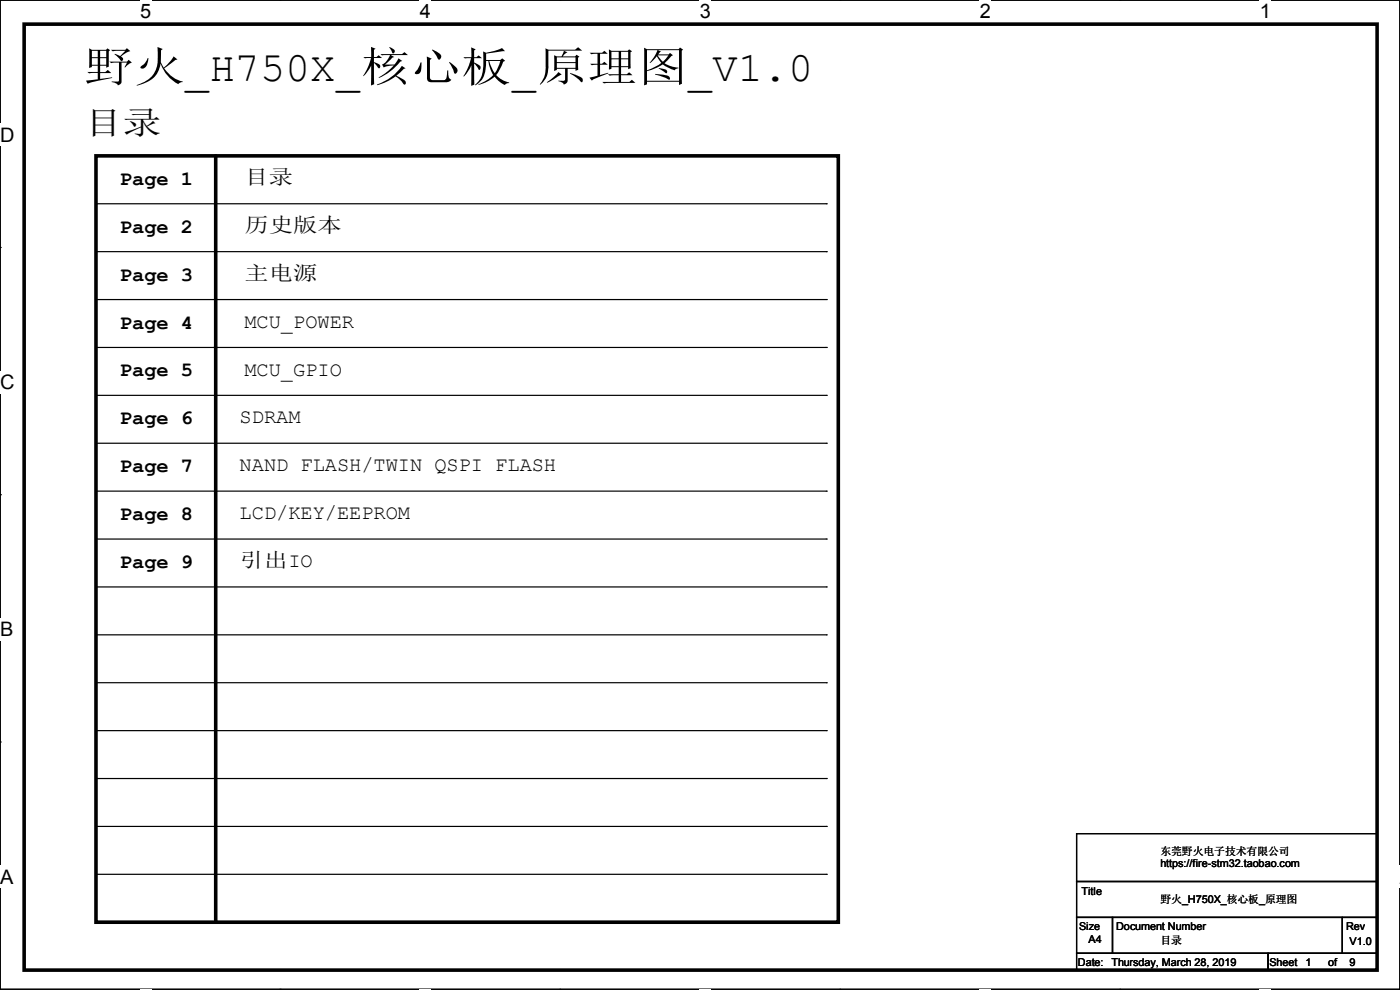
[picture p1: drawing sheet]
<svg xmlns="http://www.w3.org/2000/svg" width="297mm" height="210mm" viewBox="0 0 297 210" stroke-linecap="round" stroke-linejoin="round" font-family="sans-serif">
<path d="M0 0h297v209.8h-297z" fill="none" stroke="#000" stroke-width=".25"/>
<g fill="#fff">
<path d="M29.7 0h2.4v4.8h-2.4z"/>
<path d="M29.7 209.8h2.4v.2h-2.4z"/>
</g>
<path d="M59.4 0h.1M59.4 209.8h.1" fill="none" stroke="#000" stroke-width=".25"/>
<g fill="#fff">
<path d="M89.1 0h2.3v4.8h-2.3z"/>
<path d="M89.1 209.8h2.3v.2h-2.3z"/>
</g>
<path d="M118.8 0h.1M118.8 209.8h.1" fill="none" stroke="#000" stroke-width=".25"/>
<g fill="#fff">
<path d="M148.5 0h2.3v4.8h-2.3z"/>
<path d="M148.5 209.8h2.3v.2h-2.3z"/>
</g>
<path d="M178.2 0h.1M178.2 209.8h.1" fill="none" stroke="#000" stroke-width=".25"/>
<g fill="#fff">
<path d="M207.9 0h2.3v4.8h-2.3z"/>
<path d="M207.9 209.8h2.3v.2h-2.3z"/>
</g>
<path d="M237.6 0h.1M237.6 209.8h.1" fill="none" stroke="#000" stroke-width=".25"/>
<g fill="#fff">
<path d="M267.3 0h2.3v4.8h-2.3z"/>
<path d="M267.3 209.8h2.3v.2h-2.3z"/>
<path d="M0 26.2h3.1v4.8h-3.1z"/>
<path d="M0 78.7h3.1v4.7h-3.1z"/>
</g>
<path d="M0 52.5h.1M297 52.5h.1" fill="none" stroke="#000" stroke-width=".25"/>
<path d="M0 131.1h2.9v4.8h-2.9z" fill="#fff"/>
<path d="M0 104.9h.1M297 104.9h.1" fill="none" stroke="#000" stroke-width=".25"/>
<g fill="#fff">
<path d="M0 183.6h2.9v4.7h-2.9z"/>
<path d="M296.9 183.6h.1v4.7h-.1z"/>
</g>
<g fill="none" stroke="#000" stroke-width=".25">
<path d="M20.4 43.2h154.9M20.4 53.4h154.9M175.3 43.2h.1M175.3 53.4h.1M20.4 73.7h154.9M20.4 63.5h154.9M175.3 73.7h.1M175.3 63.5h.1M20.4 94h154.9M20.4 83.9h154.9M175.3 94h.1M175.3 83.9h.1"/>
<path d="M20.4 114.3h154.9M20.4 104.2h154.9M175.3 114.3h.1M175.3 104.2h.1M20.4 124.5h154.9M20.4 134.7h154.9M175.3 124.5h.1M175.3 134.7h.1M0 157.4h.1M20.4 144.8h154.9M20.4 155h154.9M175.3 144.8h.1"/>
<path d="M175.3 155h.1M297 157.4h.1M20.4 165.1h154.9M20.4 175.3h154.9M175.3 165.1h.1M175.3 175.3h.1M228.4 176.8h63.7v10.2h-63.7zM20.4 185.5h154.9M175.3 185.5h.1M228.4 187h63.7v7.6h-63.7zM228.4 194.6h7.6v7.6h-7.6zM236 194.6h48.8v7.6h-48.8z"/>
<path d="M284.8 194.6h7.3v7.6h-7.3zM228.4 202.2h40.6v3.6h-40.6zM269 202.2h23.1v3.6h-23.1z"/>
</g>
<path d="M5.1 5.1h287v200.7h-287zM20.4 33.1h157.4v162.5h-157.4zM45.8 33.1v162.5" fill="none" stroke="#000" stroke-width=".76"/>
<circle cx="45.8" cy="195.6" r=".38" fill="#000"/>
<text font-size="8.9" x="17.8" y="17.3">野火_H750X_核心板_原理图_V1.0</text>
<text font-size="6.9" x="17.8" y="28.4">目录</text>
<g font-size="4.3">
<text x="25.4" y="39.2">Page 1</text>
<text x="51.9" y="39">目录</text>
<text x="25.4" y="49.4">Page 2</text>
<text x="51.9" y="49.2">历史版本</text>
<text x="25.4" y="59.5">Page 3</text>
<text x="51.9" y="59.3">主电源</text>
<text x="25.4" y="69.7">Page 4</text>
<text x="51.9" y="69.5">MCU_POWER</text>
<text x="25.4" y="79.8">Page 5</text>
<text x="51.9" y="79.7">MCU_GPIO</text>
<text x="50.8" y="89.8">SDRAM</text>
<text x="25.4" y="90">Page 6</text>
<text x="25.4" y="100.2">Page 7</text>
<text x="50.8" y="100">NAND FLASH/TWIN QSPI FLASH</text>
<text x="25.4" y="110.3">Page 8</text>
<text x="50.8" y="110.2">LCD/KEY/EEPROM</text>
<text x="25.4" y="120.5">Page 9</text>
<text x="50.8" y="120.3">引出IO</text>
</g>
<g font-size="4.2">
<text x="29.7" y="3.9">5</text>
<text x="89.1" y="3.9">4</text>
<text x="148.5" y="3.9">3</text>
<text x="207.9" y="3.9">2</text>
<text x="267.2" y="3.9">1</text>
<text x="0" y="30.1">D</text>
<text x="0" y="82.5">C</text>
<text x="0" y="135">B</text>
<text x="0" y="187.4">A</text>
<text x="297" y="187.4">A</text>
</g>
<g font-size="2.3">
<text x="246.2" y="181.4">东莞野火电子技术有限公司</text>
<text x="246.2" y="184">https://fire-stm32.taobao.com</text>
<text x="229.4" y="189.8">Title</text>
<text x="246.2" y="191.6">野火_H750X_核心板_原理图</text>
<text x="228.9" y="197.2">Size</text>
<text x="236.8" y="197.2">Document Number</text>
<text x="285.6" y="197.2">Rev</text>
<text x="230.9" y="200">A4</text>
<text x="246.2" y="200.2">目录</text>
<text x="286.3" y="200.5">V1.0</text>
<text x="228.7" y="204.8">Date:</text>
<text x="235.8" y="204.8">Thursday, March 28, 2019</text>
<text x="269.3" y="204.8">Sheet</text>
<text x="276.9" y="204.8">1</text>
<text x="281.7" y="204.8">of</text>
<text x="286.3" y="204.8">9</text>
</g>
</svg>
